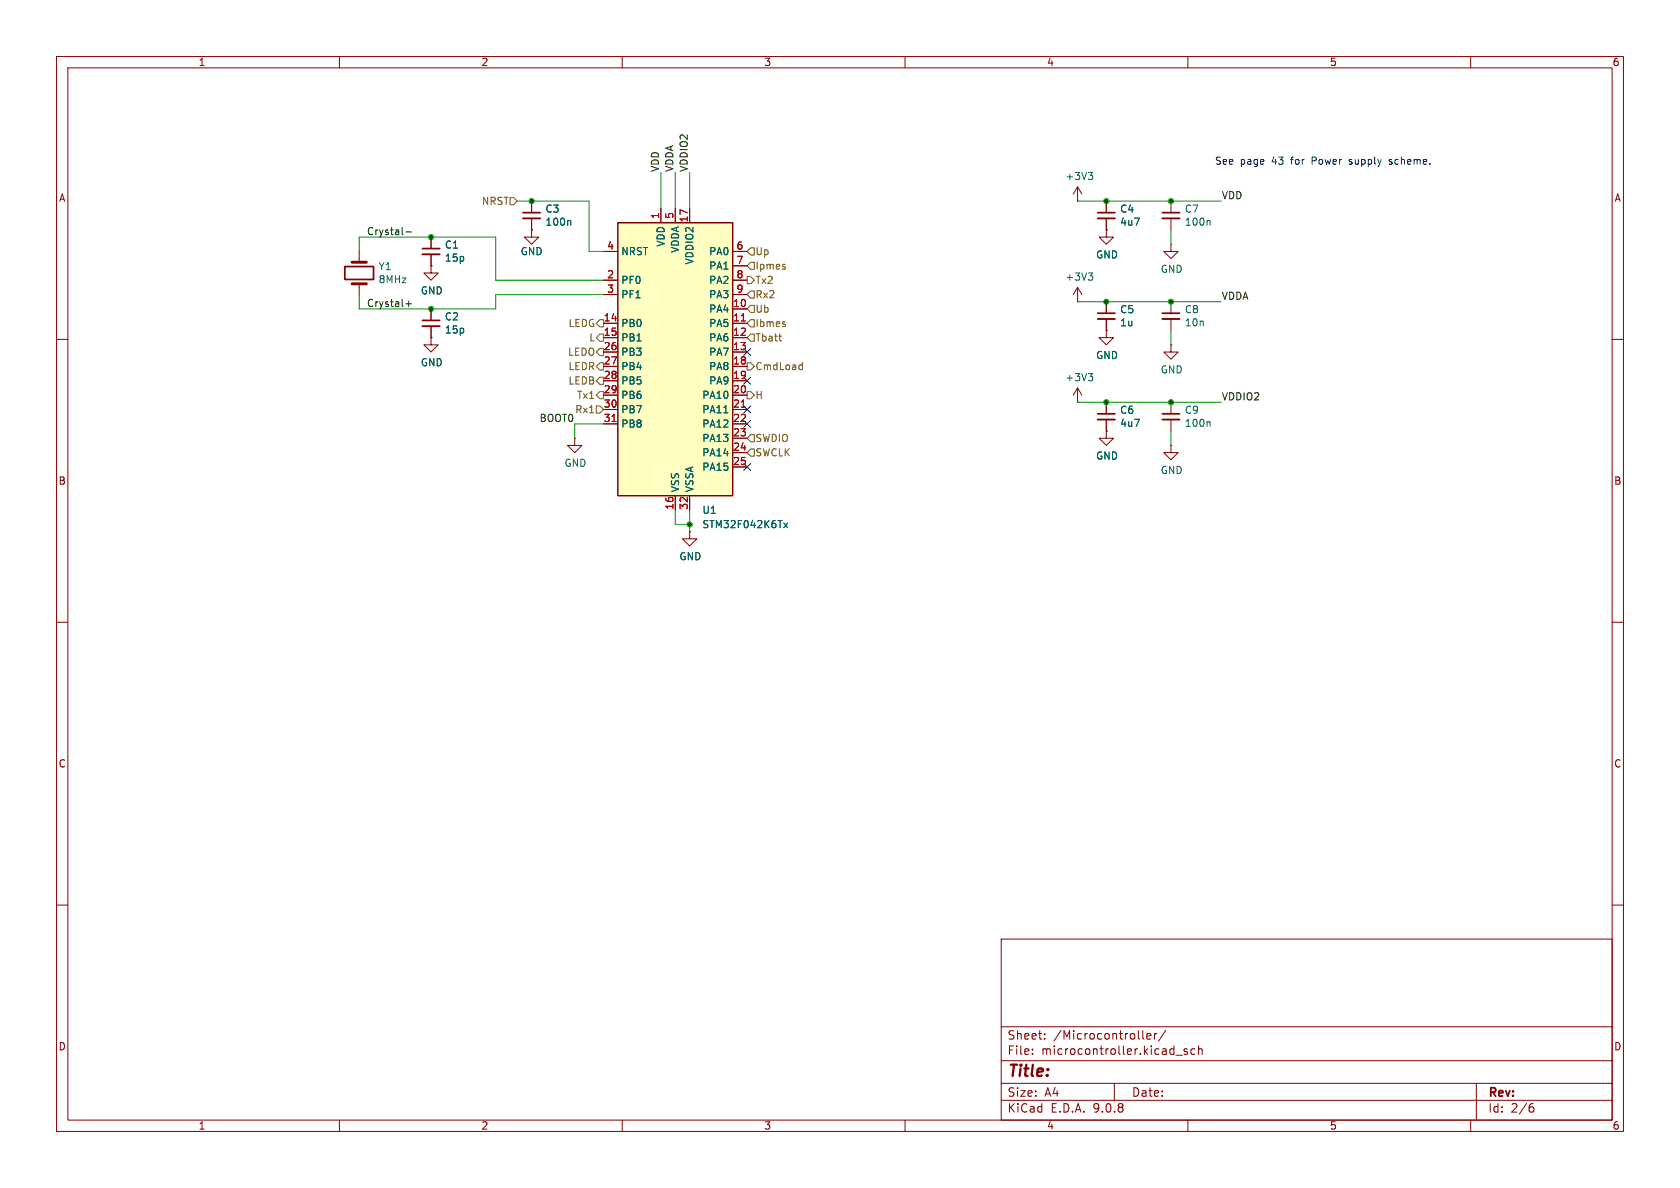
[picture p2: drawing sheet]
(kicad_sch
 (version 20250114)
 (generator "eeschema")
 (generator_version "9.0")
 (paper "A4")
 (lib_symbols
  (symbol "Device:C_Small"
   (pin_numbers (hide yes))
   (pin_names
    (offset 0.254) (hide yes)) (exclude_from_sim no) (in_bom yes) (on_board yes)
   (property "Reference" "C" (at 0.254 1.778 0) (effects (font (size 1.27 1.27)) (justify left)))
   (property "Value" "C_Small" (at 0.254 -2.032 0) (effects (font (size 1.27 1.27)) (justify left)))
   (property "Footprint" "" (at 0 0 0) (effects (font (size 1.27 1.27)) (hide yes)))
   (property "Datasheet" "~" (at 0 0 0) (effects (font (size 1.27 1.27)) (hide yes)))
   (property "Description" "Unpolarized capacitor, small symbol" (at 0 0 0) (effects (font (size 1.27 1.27)) (hide yes)))
   (symbol "C_Small_0_1"
    (polyline (pts (xy -1.524 0.508) (xy 1.524 0.508)) (stroke (width 0.3048) (type default)) (fill (type none)))
    (polyline (pts (xy -1.524 -0.508) (xy 1.524 -0.508)) (stroke (width 0.3302) (type default)) (fill (type none))))
   (symbol "C_Small_1_1"
    (pin passive line (at 0 2.54 270) (length 2.032) (name "~" (effects (font (size 1.27 1.27)))) (number "1" (effects (font (size 1.27 1.27)))))
    (pin passive line (at 0 -2.54 90) (length 2.032) (name "~" (effects (font (size 1.27 1.27)))) (number "2" (effects (font (size 1.27 1.27))))))
   (embedded_fonts no))
  (symbol "Device:Crystal"
   (pin_numbers (hide yes))
   (pin_names
    (offset 1.016) (hide yes)) (exclude_from_sim no) (in_bom yes) (on_board yes)
   (property "Reference" "Y" (at 0 3.81 0) (effects (font (size 1.27 1.27))))
   (property "Value" "Crystal" (at 0 -3.81 0) (effects (font (size 1.27 1.27))))
   (property "Footprint" "" (at 0 0 0) (effects (font (size 1.27 1.27)) (hide yes)))
   (property "Datasheet" "~" (at 0 0 0) (effects (font (size 1.27 1.27)) (hide yes)))
   (property "Description" "Two pin crystal" (at 0 0 0) (effects (font (size 1.27 1.27)) (hide yes)))
   (symbol "Crystal_0_1"
    (polyline (pts (xy -2.54 0) (xy -1.905 0)) (stroke (width 0) (type default)) (fill (type none)))
    (polyline (pts (xy -1.905 -1.27) (xy -1.905 1.27)) (stroke (width 0.508) (type default)) (fill (type none)))
    (rectangle (start -1.143 2.54) (end 1.143 -2.54) (stroke (width 0.3048) (type default)) (fill (type none)))
    (polyline (pts (xy 1.905 -1.27) (xy 1.905 1.27)) (stroke (width 0.508) (type default)) (fill (type none)))
    (polyline (pts (xy 2.54 0) (xy 1.905 0)) (stroke (width 0) (type default)) (fill (type none))))
   (symbol "Crystal_1_1"
    (pin passive line (at -3.81 0 0) (length 1.27) (name "1" (effects (font (size 1.27 1.27)))) (number "1" (effects (font (size 1.27 1.27)))))
    (pin passive line (at 3.81 0 180) (length 1.27) (name "2" (effects (font (size 1.27 1.27)))) (number "2" (effects (font (size 1.27 1.27))))))
   (embedded_fonts no))
  (symbol "MCU_ST_STM32F0:STM32F042K6Tx" (exclude_from_sim no) (in_bom yes) (on_board yes)
   (property "Reference" "U" (at -10.16 26.67 0) (effects (font (size 1.27 1.27)) (justify left)))
   (property "Value" "STM32F042K6Tx" (at 5.08 26.67 0) (effects (font (size 1.27 1.27)) (justify left)))
   (property "Footprint" "Package_QFP:LQFP-32_7x7mm_P0.8mm" (at -10.16 -22.86 0) (effects (font (size 1.27 1.27)) (justify right) (hide yes)))
   (property "Datasheet" "https://www.st.com/resource/en/datasheet/stm32f042k6.pdf" (at 0 0 0) (effects (font (size 1.27 1.27)) (hide yes)))
   (property "Description" "STMicroelectronics Arm Cortex-M0 MCU, 32KB flash, 6KB RAM, 48 MHz, 2.0-3.6V, 26 GPIO, LQFP32" (at 0 0 0) (effects (font (size 1.27 1.27)) (hide yes)))
   (symbol "STM32F042K6Tx_0_1"
    (rectangle (start -10.16 -22.86) (end 10.16 25.4) (stroke (width 0.254) (type default)) (fill (type background))))
   (symbol "STM32F042K6Tx_1_1"
    (pin input line (at -12.7 20.32 0) (length 2.54) (name "NRST" (effects (font (size 1.27 1.27)))) (number "4" (effects (font (size 1.27 1.27)))))
    (pin bidirectional line (at -12.7 15.24 0) (length 2.54) (name "PF0" (effects (font (size 1.27 1.27)))) (number "2" (effects (font (size 1.27 1.27))))
    (alternate "CRS_SYNC" bidirectional line)
    (alternate "I2C1_SDA" bidirectional line)
    (alternate "RCC_OSC_IN" bidirectional line))
    (pin bidirectional line (at -12.7 12.7 0) (length 2.54) (name "PF1" (effects (font (size 1.27 1.27)))) (number "3" (effects (font (size 1.27 1.27))))
    (alternate "I2C1_SCL" bidirectional line)
    (alternate "RCC_OSC_OUT" bidirectional line))
    (pin bidirectional line (at -12.7 7.62 0) (length 2.54) (name "PB0" (effects (font (size 1.27 1.27)))) (number "14" (effects (font (size 1.27 1.27))))
    (alternate "ADC_IN8" bidirectional line)
    (alternate "TIM1_CH2N" bidirectional line)
    (alternate "TIM3_CH3" bidirectional line)
    (alternate "TSC_G3_IO2" bidirectional line))
    (pin bidirectional line (at -12.7 5.08 0) (length 2.54) (name "PB1" (effects (font (size 1.27 1.27)))) (number "15" (effects (font (size 1.27 1.27))))
    (alternate "ADC_IN9" bidirectional line)
    (alternate "TIM14_CH1" bidirectional line)
    (alternate "TIM1_CH3N" bidirectional line)
    (alternate "TIM3_CH4" bidirectional line)
    (alternate "TSC_G3_IO3" bidirectional line))
    (pin bidirectional line (at -12.7 2.54 0) (length 2.54) (name "PB3" (effects (font (size 1.27 1.27)))) (number "26" (effects (font (size 1.27 1.27))))
    (alternate "I2S1_CK" bidirectional line)
    (alternate "SPI1_SCK" bidirectional line)
    (alternate "TIM2_CH2" bidirectional line)
    (alternate "TSC_G5_IO1" bidirectional line))
    (pin bidirectional line (at -12.7 0 0) (length 2.54) (name "PB4" (effects (font (size 1.27 1.27)))) (number "27" (effects (font (size 1.27 1.27))))
    (alternate "I2S1_MCK" bidirectional line)
    (alternate "SPI1_MISO" bidirectional line)
    (alternate "TIM17_BKIN" bidirectional line)
    (alternate "TIM3_CH1" bidirectional line)
    (alternate "TSC_G5_IO2" bidirectional line))
    (pin bidirectional line (at -12.7 -2.54 0) (length 2.54) (name "PB5" (effects (font (size 1.27 1.27)))) (number "28" (effects (font (size 1.27 1.27))))
    (alternate "I2C1_SMBA" bidirectional line)
    (alternate "I2S1_SD" bidirectional line)
    (alternate "SPI1_MOSI" bidirectional line)
    (alternate "SYS_WKUP6" bidirectional line)
    (alternate "TIM16_BKIN" bidirectional line)
    (alternate "TIM3_CH2" bidirectional line))
    (pin bidirectional line (at -12.7 -5.08 0) (length 2.54) (name "PB6" (effects (font (size 1.27 1.27)))) (number "29" (effects (font (size 1.27 1.27))))
    (alternate "I2C1_SCL" bidirectional line)
    (alternate "TIM16_CH1N" bidirectional line)
    (alternate "TSC_G5_IO3" bidirectional line)
    (alternate "USART1_TX" bidirectional line))
    (pin bidirectional line (at -12.7 -7.62 0) (length 2.54) (name "PB7" (effects (font (size 1.27 1.27)))) (number "30" (effects (font (size 1.27 1.27))))
    (alternate "I2C1_SDA" bidirectional line)
    (alternate "TIM17_CH1N" bidirectional line)
    (alternate "TSC_G5_IO4" bidirectional line)
    (alternate "USART1_RX" bidirectional line))
    (pin bidirectional line (at -12.7 -10.16 0) (length 2.54) (name "PB8" (effects (font (size 1.27 1.27)))) (number "31" (effects (font (size 1.27 1.27))))
    (alternate "CAN_RX" bidirectional line)
    (alternate "CEC" bidirectional line)
    (alternate "I2C1_SCL" bidirectional line)
    (alternate "TIM16_CH1" bidirectional line)
    (alternate "TSC_SYNC" bidirectional line))
    (pin power_in line (at -2.54 27.94 270) (length 2.54) (name "VDD" (effects (font (size 1.27 1.27)))) (number "1" (effects (font (size 1.27 1.27)))))
    (pin power_in line (at 0 27.94 270) (length 2.54) (name "VDDA" (effects (font (size 1.27 1.27)))) (number "5" (effects (font (size 1.27 1.27)))))
    (pin power_in line (at 0 -25.4 90) (length 2.54) (name "VSS" (effects (font (size 1.27 1.27)))) (number "16" (effects (font (size 1.27 1.27)))))
    (pin power_in line (at 2.54 27.94 270) (length 2.54) (name "VDDIO2" (effects (font (size 1.27 1.27)))) (number "17" (effects (font (size 1.27 1.27)))))
    (pin power_in line (at 2.54 -25.4 90) (length 2.54) (name "VSSA" (effects (font (size 1.27 1.27)))) (number "32" (effects (font (size 1.27 1.27)))))
    (pin bidirectional line (at 12.7 20.32 180) (length 2.54) (name "PA0" (effects (font (size 1.27 1.27)))) (number "6" (effects (font (size 1.27 1.27))))
    (alternate "ADC_IN0" bidirectional line)
    (alternate "RTC_TAMP2" bidirectional line)
    (alternate "SYS_WKUP1" bidirectional line)
    (alternate "TIM2_CH1" bidirectional line)
    (alternate "TIM2_ETR" bidirectional line)
    (alternate "TSC_G1_IO1" bidirectional line)
    (alternate "USART2_CTS" bidirectional line))
    (pin bidirectional line (at 12.7 17.78 180) (length 2.54) (name "PA1" (effects (font (size 1.27 1.27)))) (number "7" (effects (font (size 1.27 1.27))))
    (alternate "ADC_IN1" bidirectional line)
    (alternate "TIM2_CH2" bidirectional line)
    (alternate "TSC_G1_IO2" bidirectional line)
    (alternate "USART2_DE" bidirectional line)
    (alternate "USART2_RTS" bidirectional line))
    (pin bidirectional line (at 12.7 15.24 180) (length 2.54) (name "PA2" (effects (font (size 1.27 1.27)))) (number "8" (effects (font (size 1.27 1.27))))
    (alternate "ADC_IN2" bidirectional line)
    (alternate "SYS_WKUP4" bidirectional line)
    (alternate "TIM2_CH3" bidirectional line)
    (alternate "TSC_G1_IO3" bidirectional line)
    (alternate "USART2_TX" bidirectional line))
    (pin bidirectional line (at 12.7 12.7 180) (length 2.54) (name "PA3" (effects (font (size 1.27 1.27)))) (number "9" (effects (font (size 1.27 1.27))))
    (alternate "ADC_IN3" bidirectional line)
    (alternate "TIM2_CH4" bidirectional line)
    (alternate "TSC_G1_IO4" bidirectional line)
    (alternate "USART2_RX" bidirectional line))
    (pin bidirectional line (at 12.7 10.16 180) (length 2.54) (name "PA4" (effects (font (size 1.27 1.27)))) (number "10" (effects (font (size 1.27 1.27))))
    (alternate "ADC_IN4" bidirectional line)
    (alternate "I2S1_WS" bidirectional line)
    (alternate "SPI1_NSS" bidirectional line)
    (alternate "TIM14_CH1" bidirectional line)
    (alternate "TSC_G2_IO1" bidirectional line)
    (alternate "USART2_CK" bidirectional line)
    (alternate "USB_NOE" bidirectional line))
    (pin bidirectional line (at 12.7 7.62 180) (length 2.54) (name "PA5" (effects (font (size 1.27 1.27)))) (number "11" (effects (font (size 1.27 1.27))))
    (alternate "ADC_IN5" bidirectional line)
    (alternate "CEC" bidirectional line)
    (alternate "I2S1_CK" bidirectional line)
    (alternate "SPI1_SCK" bidirectional line)
    (alternate "TIM2_CH1" bidirectional line)
    (alternate "TIM2_ETR" bidirectional line)
    (alternate "TSC_G2_IO2" bidirectional line))
    (pin bidirectional line (at 12.7 5.08 180) (length 2.54) (name "PA6" (effects (font (size 1.27 1.27)))) (number "12" (effects (font (size 1.27 1.27))))
    (alternate "ADC_IN6" bidirectional line)
    (alternate "I2S1_MCK" bidirectional line)
    (alternate "SPI1_MISO" bidirectional line)
    (alternate "TIM16_CH1" bidirectional line)
    (alternate "TIM1_BKIN" bidirectional line)
    (alternate "TIM3_CH1" bidirectional line)
    (alternate "TSC_G2_IO3" bidirectional line))
    (pin bidirectional line (at 12.7 2.54 180) (length 2.54) (name "PA7" (effects (font (size 1.27 1.27)))) (number "13" (effects (font (size 1.27 1.27))))
    (alternate "ADC_IN7" bidirectional line)
    (alternate "I2S1_SD" bidirectional line)
    (alternate "SPI1_MOSI" bidirectional line)
    (alternate "TIM14_CH1" bidirectional line)
    (alternate "TIM17_CH1" bidirectional line)
    (alternate "TIM1_CH1N" bidirectional line)
    (alternate "TIM3_CH2" bidirectional line)
    (alternate "TSC_G2_IO4" bidirectional line))
    (pin bidirectional line (at 12.7 0 180) (length 2.54) (name "PA8" (effects (font (size 1.27 1.27)))) (number "18" (effects (font (size 1.27 1.27))))
    (alternate "CRS_SYNC" bidirectional line)
    (alternate "RCC_MCO" bidirectional line)
    (alternate "TIM1_CH1" bidirectional line)
    (alternate "USART1_CK" bidirectional line))
    (pin bidirectional line (at 12.7 -2.54 180) (length 2.54) (name "PA9" (effects (font (size 1.27 1.27)))) (number "19" (effects (font (size 1.27 1.27))))
    (alternate "I2C1_SCL" bidirectional line)
    (alternate "TIM1_CH2" bidirectional line)
    (alternate "TSC_G4_IO1" bidirectional line)
    (alternate "USART1_TX" bidirectional line))
    (pin bidirectional line (at 12.7 -5.08 180) (length 2.54) (name "PA10" (effects (font (size 1.27 1.27)))) (number "20" (effects (font (size 1.27 1.27))))
    (alternate "I2C1_SDA" bidirectional line)
    (alternate "TIM17_BKIN" bidirectional line)
    (alternate "TIM1_CH3" bidirectional line)
    (alternate "TSC_G4_IO2" bidirectional line)
    (alternate "USART1_RX" bidirectional line))
    (pin bidirectional line (at 12.7 -7.62 180) (length 2.54) (name "PA11" (effects (font (size 1.27 1.27)))) (number "21" (effects (font (size 1.27 1.27))))
    (alternate "CAN_RX" bidirectional line)
    (alternate "I2C1_SCL" bidirectional line)
    (alternate "TIM1_CH4" bidirectional line)
    (alternate "TSC_G4_IO3" bidirectional line)
    (alternate "USART1_CTS" bidirectional line)
    (alternate "USB_DM" bidirectional line))
    (pin bidirectional line (at 12.7 -10.16 180) (length 2.54) (name "PA12" (effects (font (size 1.27 1.27)))) (number "22" (effects (font (size 1.27 1.27))))
    (alternate "CAN_TX" bidirectional line)
    (alternate "I2C1_SDA" bidirectional line)
    (alternate "TIM1_ETR" bidirectional line)
    (alternate "TSC_G4_IO4" bidirectional line)
    (alternate "USART1_DE" bidirectional line)
    (alternate "USART1_RTS" bidirectional line)
    (alternate "USB_DP" bidirectional line))
    (pin bidirectional line (at 12.7 -12.7 180) (length 2.54) (name "PA13" (effects (font (size 1.27 1.27)))) (number "23" (effects (font (size 1.27 1.27))))
    (alternate "IR_OUT" bidirectional line)
    (alternate "SYS_SWDIO" bidirectional line)
    (alternate "USB_NOE" bidirectional line))
    (pin bidirectional line (at 12.7 -15.24 180) (length 2.54) (name "PA14" (effects (font (size 1.27 1.27)))) (number "24" (effects (font (size 1.27 1.27))))
    (alternate "SYS_SWCLK" bidirectional line)
    (alternate "USART2_TX" bidirectional line))
    (pin bidirectional line (at 12.7 -17.78 180) (length 2.54) (name "PA15" (effects (font (size 1.27 1.27)))) (number "25" (effects (font (size 1.27 1.27))))
    (alternate "I2S1_WS" bidirectional line)
    (alternate "SPI1_NSS" bidirectional line)
    (alternate "TIM2_CH1" bidirectional line)
    (alternate "TIM2_ETR" bidirectional line)
    (alternate "USART2_RX" bidirectional line)
    (alternate "USB_NOE" bidirectional line)))
   (embedded_fonts no))
  (symbol "power:+3V3"
   (power)
   (pin_numbers (hide yes))
   (pin_names
    (offset 0) (hide yes)) (exclude_from_sim no) (in_bom yes) (on_board yes)
   (property "Reference" "#PWR" (at 0 -3.81 0) (effects (font (size 1.27 1.27)) (hide yes)))
   (property "Value" "+3V3" (at 0 3.556 0) (effects (font (size 1.27 1.27))))
   (property "Footprint" "" (at 0 0 0) (effects (font (size 1.27 1.27)) (hide yes)))
   (property "Datasheet" "" (at 0 0 0) (effects (font (size 1.27 1.27)) (hide yes)))
   (property "Description" "Power symbol creates a global label with name \"+3V3\"" (at 0 0 0) (effects (font (size 1.27 1.27)) (hide yes)))
   (symbol "+3V3_0_1"
    (polyline (pts (xy -0.762 1.27) (xy 0 2.54)) (stroke (width 0) (type default)) (fill (type none)))
    (polyline (pts (xy 0 2.54) (xy 0.762 1.27)) (stroke (width 0) (type default)) (fill (type none)))
    (polyline (pts (xy 0 0) (xy 0 2.54)) (stroke (width 0) (type default)) (fill (type none))))
   (symbol "+3V3_1_1"
    (pin power_in line (at 0 0 90) (length 0) (name "~" (effects (font (size 1.27 1.27)))) (number "1" (effects (font (size 1.27 1.27))))))
   (embedded_fonts no))
  (symbol "power:GND"
   (power)
   (pin_numbers (hide yes))
   (pin_names
    (offset 0) (hide yes)) (exclude_from_sim no) (in_bom yes) (on_board yes)
   (property "Reference" "#PWR" (at 0 -6.35 0) (effects (font (size 1.27 1.27)) (hide yes)))
   (property "Value" "GND" (at 0 -3.81 0) (effects (font (size 1.27 1.27))))
   (property "Footprint" "" (at 0 0 0) (effects (font (size 1.27 1.27)) (hide yes)))
   (property "Datasheet" "" (at 0 0 0) (effects (font (size 1.27 1.27)) (hide yes)))
   (property "Description" "Power symbol creates a global label with name \"GND\" , ground" (at 0 0 0) (effects (font (size 1.27 1.27)) (hide yes)))
   (symbol "GND_0_1"
    (polyline (pts (xy 0 0) (xy 0 -1.27) (xy 1.27 -1.27) (xy 0 -2.54) (xy -1.27 -1.27) (xy 0 -1.27)) (stroke (width 0) (type default)) (fill (type none))))
   (symbol "GND_1_1"
    (pin power_in line (at 0 0 270) (length 0) (name "~" (effects (font (size 1.27 1.27)))) (number "1" (effects (font (size 1.27 1.27))))))
   (embedded_fonts no)))
 (text "See page 43 for Power supply scheme."
  (exclude_from_sim no)
  (at 233.934 28.702 0)
  (effects (font (size 1.27 1.27))))
 (junction
  (at 207.01 53.34)
  (diameter 0)
  (color 0 0 0 0))
 (junction
  (at 76.2 41.91)
  (diameter 0)
  (color 0 0 0 0))
 (junction
  (at 195.58 53.34)
  (diameter 0)
  (color 0 0 0 0))
 (junction
  (at 121.92 92.71)
  (diameter 0)
  (color 0 0 0 0))
 (junction
  (at 195.58 35.56)
  (diameter 0)
  (color 0 0 0 0))
 (junction
  (at 207.01 71.12)
  (diameter 0)
  (color 0 0 0 0))
 (junction
  (at 76.2 54.61)
  (diameter 0)
  (color 0 0 0 0))
 (junction
  (at 93.98 35.56)
  (diameter 0)
  (color 0 0 0 0))
 (junction
  (at 207.01 35.56)
  (diameter 0)
  (color 0 0 0 0))
 (junction
  (at 195.58 71.12)
  (diameter 0)
  (color 0 0 0 0))
 (no_connect
  (at 132.08 67.31))
 (no_connect
  (at 132.08 82.55))
 (no_connect
  (at 132.08 72.39))
 (no_connect
  (at 132.08 62.23))
 (no_connect
  (at 132.08 74.93))
 (wire
  (pts (xy 63.5 54.61) (xy 76.2 54.61))
  (stroke (width 0) (type default)))
 (wire
  (pts (xy 76.2 41.91) (xy 63.5 41.91))
  (stroke (width 0) (type default)))
 (wire
  (pts (xy 104.14 44.45) (xy 106.68 44.45))
  (stroke (width 0) (type default)))
 (wire
  (pts (xy 121.92 90.17) (xy 121.92 92.71))
  (stroke (width 0) (type default)))
 (wire
  (pts (xy 119.38 92.71) (xy 121.92 92.71))
  (stroke (width 0) (type default)))
 (wire
  (pts (xy 207.01 78.74) (xy 207.01 76.2))
  (stroke (width 0) (type default)))
 (wire
  (pts (xy 87.63 54.61) (xy 87.63 52.07))
  (stroke (width 0) (type default)))
 (wire
  (pts (xy 87.63 49.53) (xy 87.63 41.91))
  (stroke (width 0) (type default)))
 (wire
  (pts (xy 87.63 49.53) (xy 106.68 49.53))
  (stroke (width 0) (type default)))
 (wire
  (pts (xy 195.58 35.56) (xy 207.01 35.56))
  (stroke (width 0) (type default)))
 (wire
  (pts (xy 104.14 35.56) (xy 104.14 44.45))
  (stroke (width 0) (type default)))
 (wire
  (pts (xy 76.2 54.61) (xy 87.63 54.61))
  (stroke (width 0) (type default)))
 (wire
  (pts (xy 121.92 92.71) (xy 121.92 93.98))
  (stroke (width 0) (type default)))
 (wire
  (pts (xy 190.5 71.12) (xy 195.58 71.12))
  (stroke (width 0) (type default)))
 (wire
  (pts (xy 207.01 43.18) (xy 207.01 40.64))
  (stroke (width 0) (type default)))
 (wire
  (pts (xy 119.38 90.17) (xy 119.38 92.71))
  (stroke (width 0) (type default)))
 (wire
  (pts (xy 195.58 71.12) (xy 207.01 71.12))
  (stroke (width 0) (type default)))
 (wire
  (pts (xy 121.92 30.48) (xy 121.92 36.83))
  (stroke (width 0) (type default)))
 (wire
  (pts (xy 190.5 53.34) (xy 195.58 53.34))
  (stroke (width 0) (type default)))
 (wire
  (pts (xy 195.58 53.34) (xy 207.01 53.34))
  (stroke (width 0) (type default)))
 (wire
  (pts (xy 119.38 30.48) (xy 119.38 36.83))
  (stroke (width 0) (type default)))
 (wire
  (pts (xy 207.01 53.34) (xy 215.9 53.34))
  (stroke (width 0) (type default)))
 (wire
  (pts (xy 93.98 35.56) (xy 104.14 35.56))
  (stroke (width 0) (type default)))
 (wire
  (pts (xy 87.63 52.07) (xy 106.68 52.07))
  (stroke (width 0) (type default)))
 (wire
  (pts (xy 207.01 71.12) (xy 215.9 71.12))
  (stroke (width 0) (type default)))
 (wire
  (pts (xy 63.5 41.91) (xy 63.5 44.45))
  (stroke (width 0) (type default)))
 (wire
  (pts (xy 190.5 35.56) (xy 195.58 35.56))
  (stroke (width 0) (type default)))
 (wire
  (pts (xy 63.5 52.07) (xy 63.5 54.61))
  (stroke (width 0) (type default)))
 (wire
  (pts (xy 207.01 60.96) (xy 207.01 58.42))
  (stroke (width 0) (type default)))
 (wire
  (pts (xy 116.84 30.48) (xy 116.84 36.83))
  (stroke (width 0) (type default)))
 (wire
  (pts (xy 101.6 74.93) (xy 106.68 74.93))
  (stroke (width 0) (type default)))
 (wire
  (pts (xy 207.01 35.56) (xy 215.9 35.56))
  (stroke (width 0) (type default)))
 (wire
  (pts (xy 91.44 35.56) (xy 93.98 35.56))
  (stroke (width 0) (type default)))
 (wire
  (pts (xy 87.63 41.91) (xy 76.2 41.91))
  (stroke (width 0) (type default)))
 (wire
  (pts (xy 101.6 74.93) (xy 101.6 77.47))
  (stroke (width 0) (type default)))
 (label "VDD"
  (at 116.84 30.48 90)
  (effects (font (size 1.27 1.27)) (justify left bottom)))
 (label "Crystal+"
  (at 64.77 54.61 0)
  (effects (font (size 1.27 1.27)) (justify left bottom)))
 (label "VDDIO2"
  (at 215.9 71.12 0)
  (effects (font (size 1.27 1.27)) (justify left bottom)))
 (label "BOOT0"
  (at 101.6 74.93 180)
  (effects (font (size 1.27 1.27)) (justify right bottom)))
 (label "VDDA"
  (at 215.9 53.34 0)
  (effects (font (size 1.27 1.27)) (justify left bottom)))
 (label "VDDA"
  (at 119.38 30.48 90)
  (effects (font (size 1.27 1.27)) (justify left bottom)))
 (label "VDD"
  (at 215.9 35.56 0)
  (effects (font (size 1.27 1.27)) (justify left bottom)))
 (label "VDDIO2"
  (at 121.92 30.48 90)
  (effects (font (size 1.27 1.27)) (justify left bottom)))
 (label "Crystal-"
  (at 64.77 41.91 0)
  (effects (font (size 1.27 1.27)) (justify left bottom)))
 (hierarchical_label "NRST"
  (shape input)
  (at 91.44 35.56 180)
  (effects (font (size 1.27 1.27)) (justify right)))
 (hierarchical_label "LEDR"
  (shape output)
  (at 106.68 64.77 180)
  (effects (font (size 1.27 1.27)) (justify right)))
 (hierarchical_label "Tx1"
  (shape output)
  (at 106.68 69.85 180)
  (effects (font (size 1.27 1.27)) (justify right)))
 (hierarchical_label "LEDB"
  (shape output)
  (at 106.68 67.31 180)
  (effects (font (size 1.27 1.27)) (justify right)))
 (hierarchical_label "Ibmes"
  (shape input)
  (at 132.08 57.15 0)
  (effects (font (size 1.27 1.27)) (justify left)))
 (hierarchical_label "SWDIO"
  (shape input)
  (at 132.08 77.47 0)
  (effects (font (size 1.27 1.27)) (justify left)))
 (hierarchical_label "L"
  (shape output)
  (at 106.68 59.69 180)
  (effects (font (size 1.27 1.27)) (justify right)))
 (hierarchical_label "SWCLK"
  (shape input)
  (at 132.08 80.01 0)
  (effects (font (size 1.27 1.27)) (justify left)))
 (hierarchical_label "Rx1"
  (shape input)
  (at 106.68 72.39 180)
  (effects (font (size 1.27 1.27)) (justify right)))
 (hierarchical_label "LEDO"
  (shape output)
  (at 106.68 62.23 180)
  (effects (font (size 1.27 1.27)) (justify right)))
 (hierarchical_label "CmdLoad"
  (shape output)
  (at 132.08 64.77 0)
  (effects (font (size 1.27 1.27)) (justify left)))
 (hierarchical_label "Rx2"
  (shape input)
  (at 132.08 52.07 0)
  (effects (font (size 1.27 1.27)) (justify left)))
 (hierarchical_label "Tx2"
  (shape output)
  (at 132.08 49.53 0)
  (effects (font (size 1.27 1.27)) (justify left)))
 (hierarchical_label "Tbatt"
  (shape input)
  (at 132.08 59.69 0)
  (effects (font (size 1.27 1.27)) (justify left)))
 (hierarchical_label "LEDG"
  (shape output)
  (at 106.68 57.15 180)
  (effects (font (size 1.27 1.27)) (justify right)))
 (hierarchical_label "Ipmes"
  (shape input)
  (at 132.08 46.99 0)
  (effects (font (size 1.27 1.27)) (justify left)))
 (hierarchical_label "H"
  (shape output)
  (at 132.08 69.85 0)
  (effects (font (size 1.27 1.27)) (justify left)))
 (hierarchical_label "Ub"
  (shape input)
  (at 132.08 54.61 0)
  (effects (font (size 1.27 1.27)) (justify left)))
 (hierarchical_label "Up"
  (shape input)
  (at 132.08 44.45 0)
  (effects (font (size 1.27 1.27)) (justify left)))
 (symbol
  (lib_id "Device:Crystal")
  (at 63.5 48.26 270)
  (unit 1)
  (exclude_from_sim no)
  (in_bom yes)
  (on_board yes)
  (dnp no)
  (property "Reference" "Y1" (at 66.8274 47.0916 90) (effects (font (size 1.27 1.27)) (justify left)))
  (property "Value" "8MHz" (at 66.8274 49.403 90) (effects (font (size 1.27 1.27)) (justify left)))
  (property "Footprint" "customFootprints:Crystal_SMD_ABLS2" (at 63.5 48.26 0) (effects (font (size 1.27 1.27)) (hide yes)))
  (property "Datasheet" "~" (at 63.5 48.26 0) (effects (font (size 1.27 1.27)) (hide yes)))
  (property "Description" "" (at 63.5 48.26 0) (effects (font (size 1.27 1.27))))
  (pin "1")
  (pin "2"))
 (symbol
  (lib_id "Device:C_Small")
  (at 76.2 44.45 0)
  (unit 1)
  (exclude_from_sim no)
  (in_bom yes)
  (on_board yes)
  (dnp no)
  (property "Reference" "C1" (at 78.5368 43.2816 0) (effects (font (size 1.27 1.27)) (justify left)))
  (property "Value" "15p" (at 78.5368 45.593 0) (effects (font (size 1.27 1.27)) (justify left)))
  (property "Footprint" "Capacitor_SMD:C_0805_2012Metric_Pad1.18x1.45mm_HandSolder" (at 76.2 44.45 0) (effects (font (size 1.27 1.27)) (hide yes)))
  (property "Datasheet" "~" (at 76.2 44.45 0) (effects (font (size 1.27 1.27)) (hide yes)))
  (property "Description" "" (at 76.2 44.45 0) (effects (font (size 1.27 1.27))))
  (pin "1")
  (pin "2"))
 (symbol
  (lib_id "Device:C_Small")
  (at 76.2 57.15 0)
  (unit 1)
  (exclude_from_sim no)
  (in_bom yes)
  (on_board yes)
  (dnp no)
  (property "Reference" "C2" (at 78.5368 55.9816 0) (effects (font (size 1.27 1.27)) (justify left)))
  (property "Value" "15p" (at 78.5368 58.293 0) (effects (font (size 1.27 1.27)) (justify left)))
  (property "Footprint" "Capacitor_SMD:C_0805_2012Metric_Pad1.18x1.45mm_HandSolder" (at 76.2 57.15 0) (effects (font (size 1.27 1.27)) (hide yes)))
  (property "Datasheet" "~" (at 76.2 57.15 0) (effects (font (size 1.27 1.27)) (hide yes)))
  (property "Description" "" (at 76.2 57.15 0) (effects (font (size 1.27 1.27))))
  (pin "1")
  (pin "2"))
 (symbol
  (lib_id "power:GND")
  (at 76.2 46.99 0)
  (unit 1)
  (exclude_from_sim no)
  (in_bom yes)
  (on_board yes)
  (dnp no)
  (property "Reference" "#PWR016" (at 76.2 53.34 0) (effects (font (size 1.27 1.27)) (hide yes)))
  (property "Value" "GND" (at 76.327 51.3842 0) (effects (font (size 1.27 1.27))))
  (property "Footprint" "" (at 76.2 46.99 0) (effects (font (size 1.27 1.27)) (hide yes)))
  (property "Datasheet" "" (at 76.2 46.99 0) (effects (font (size 1.27 1.27)) (hide yes)))
  (property "Description" "" (at 76.2 46.99 0) (effects (font (size 1.27 1.27))))
  (pin "1"))
 (symbol
  (lib_id "power:GND")
  (at 76.2 59.69 0)
  (unit 1)
  (exclude_from_sim no)
  (in_bom yes)
  (on_board yes)
  (dnp no)
  (property "Reference" "#PWR017" (at 76.2 66.04 0) (effects (font (size 1.27 1.27)) (hide yes)))
  (property "Value" "GND" (at 76.327 64.0842 0) (effects (font (size 1.27 1.27))))
  (property "Footprint" "" (at 76.2 59.69 0) (effects (font (size 1.27 1.27)) (hide yes)))
  (property "Datasheet" "" (at 76.2 59.69 0) (effects (font (size 1.27 1.27)) (hide yes)))
  (property "Description" "" (at 76.2 59.69 0) (effects (font (size 1.27 1.27))))
  (pin "1"))
 (symbol
  (lib_id "Device:C_Small")
  (at 93.98 38.1 0)
  (unit 1)
  (exclude_from_sim no)
  (in_bom yes)
  (on_board yes)
  (dnp no)
  (property "Reference" "C3" (at 96.3168 36.9316 0) (effects (font (size 1.27 1.27)) (justify left)))
  (property "Value" "100n" (at 96.3168 39.243 0) (effects (font (size 1.27 1.27)) (justify left)))
  (property "Footprint" "Capacitor_SMD:C_0805_2012Metric_Pad1.18x1.45mm_HandSolder" (at 93.98 38.1 0) (effects (font (size 1.27 1.27)) (hide yes)))
  (property "Datasheet" "~" (at 93.98 38.1 0) (effects (font (size 1.27 1.27)) (hide yes)))
  (property "Description" "" (at 93.98 38.1 0) (effects (font (size 1.27 1.27))))
  (pin "1")
  (pin "2"))
 (symbol
  (lib_id "power:GND")
  (at 93.98 40.64 0)
  (unit 1)
  (exclude_from_sim no)
  (in_bom yes)
  (on_board yes)
  (dnp no)
  (property "Reference" "#PWR018" (at 93.98 46.99 0) (effects (font (size 1.27 1.27)) (hide yes)))
  (property "Value" "GND" (at 93.98 44.45 0) (effects (font (size 1.27 1.27))))
  (property "Footprint" "" (at 93.98 40.64 0) (effects (font (size 1.27 1.27)) (hide yes)))
  (property "Datasheet" "" (at 93.98 40.64 0) (effects (font (size 1.27 1.27)) (hide yes)))
  (property "Description" "" (at 93.98 40.64 0) (effects (font (size 1.27 1.27))))
  (pin "1"))
 (symbol
  (lib_id "Device:C_Small")
  (at 207.01 38.1 0)
  (unit 1)
  (exclude_from_sim no)
  (in_bom yes)
  (on_board yes)
  (dnp no)
  (property "Reference" "C7" (at 209.3468 36.9316 0) (effects (font (size 1.27 1.27)) (justify left)))
  (property "Value" "100n" (at 209.3468 39.243 0) (effects (font (size 1.27 1.27)) (justify left)))
  (property "Footprint" "Capacitor_SMD:C_0805_2012Metric_Pad1.18x1.45mm_HandSolder" (at 207.01 38.1 0) (effects (font (size 1.27 1.27)) (hide yes)))
  (property "Datasheet" "~" (at 207.01 38.1 0) (effects (font (size 1.27 1.27)) (hide yes)))
  (property "Description" "" (at 207.01 38.1 0) (effects (font (size 1.27 1.27))))
  (pin "1")
  (pin "2"))
 (symbol
  (lib_id "power:GND")
  (at 207.01 43.18 0)
  (unit 1)
  (exclude_from_sim no)
  (in_bom yes)
  (on_board yes)
  (dnp no)
  (property "Reference" "#PWR027" (at 207.01 49.53 0) (effects (font (size 1.27 1.27)) (hide yes)))
  (property "Value" "GND" (at 207.137 47.5742 0) (effects (font (size 1.27 1.27))))
  (property "Footprint" "" (at 207.01 43.18 0) (effects (font (size 1.27 1.27)) (hide yes)))
  (property "Datasheet" "" (at 207.01 43.18 0) (effects (font (size 1.27 1.27)) (hide yes)))
  (property "Description" "" (at 207.01 43.18 0) (effects (font (size 1.27 1.27))))
  (pin "1"))
 (symbol
  (lib_id "Device:C_Small")
  (at 195.58 38.1 0)
  (unit 1)
  (exclude_from_sim no)
  (in_bom yes)
  (on_board yes)
  (dnp no)
  (property "Reference" "C4" (at 197.9168 36.9316 0) (effects (font (size 1.27 1.27)) (justify left)))
  (property "Value" "4u7" (at 197.9168 39.243 0) (effects (font (size 1.27 1.27)) (justify left)))
  (property "Footprint" "Capacitor_SMD:C_0805_2012Metric_Pad1.18x1.45mm_HandSolder" (at 195.58 38.1 0) (effects (font (size 1.27 1.27)) (hide yes)))
  (property "Datasheet" "~" (at 195.58 38.1 0) (effects (font (size 1.27 1.27)) (hide yes)))
  (property "Description" "" (at 195.58 38.1 0) (effects (font (size 1.27 1.27))))
  (pin "1")
  (pin "2"))
 (symbol
  (lib_id "power:+3V3")
  (at 190.5 35.56 0)
  (unit 1)
  (exclude_from_sim no)
  (in_bom yes)
  (on_board yes)
  (dnp no)
  (property "Reference" "#PWR021" (at 190.5 39.37 0) (effects (font (size 1.27 1.27)) (hide yes)))
  (property "Value" "+3V3" (at 190.881 31.1658 0) (effects (font (size 1.27 1.27))))
  (property "Footprint" "" (at 190.5 35.56 0) (effects (font (size 1.27 1.27)) (hide yes)))
  (property "Datasheet" "" (at 190.5 35.56 0) (effects (font (size 1.27 1.27)) (hide yes)))
  (property "Description" "" (at 190.5 35.56 0) (effects (font (size 1.27 1.27))))
  (pin "1"))
 (symbol
  (lib_id "power:GND")
  (at 121.92 93.98 0)
  (unit 1)
  (exclude_from_sim no)
  (in_bom yes)
  (on_board yes)
  (dnp no)
  (property "Reference" "#PWR020" (at 121.92 100.33 0) (effects (font (size 1.27 1.27)) (hide yes)))
  (property "Value" "GND" (at 122.047 98.3742 0) (effects (font (size 1.27 1.27))))
  (property "Footprint" "" (at 121.92 93.98 0) (effects (font (size 1.27 1.27)) (hide yes)))
  (property "Datasheet" "" (at 121.92 93.98 0) (effects (font (size 1.27 1.27)) (hide yes)))
  (property "Description" "" (at 121.92 93.98 0) (effects (font (size 1.27 1.27))))
  (pin "1"))
 (symbol
  (lib_id "Device:C_Small")
  (at 207.01 55.88 0)
  (unit 1)
  (exclude_from_sim no)
  (in_bom yes)
  (on_board yes)
  (dnp no)
  (property "Reference" "C8" (at 209.3468 54.7116 0) (effects (font (size 1.27 1.27)) (justify left)))
  (property "Value" "10n" (at 209.3468 57.023 0) (effects (font (size 1.27 1.27)) (justify left)))
  (property "Footprint" "Capacitor_SMD:C_0805_2012Metric_Pad1.18x1.45mm_HandSolder" (at 207.01 55.88 0) (effects (font (size 1.27 1.27)) (hide yes)))
  (property "Datasheet" "~" (at 207.01 55.88 0) (effects (font (size 1.27 1.27)) (hide yes)))
  (property "Description" "" (at 207.01 55.88 0) (effects (font (size 1.27 1.27))))
  (pin "1")
  (pin "2"))
 (symbol
  (lib_id "power:GND")
  (at 207.01 78.74 0)
  (unit 1)
  (exclude_from_sim no)
  (in_bom yes)
  (on_board yes)
  (dnp no)
  (property "Reference" "#PWR029" (at 207.01 85.09 0) (effects (font (size 1.27 1.27)) (hide yes)))
  (property "Value" "GND" (at 207.137 83.1342 0) (effects (font (size 1.27 1.27))))
  (property "Footprint" "" (at 207.01 78.74 0) (effects (font (size 1.27 1.27)) (hide yes)))
  (property "Datasheet" "" (at 207.01 78.74 0) (effects (font (size 1.27 1.27)) (hide yes)))
  (property "Description" "" (at 207.01 78.74 0) (effects (font (size 1.27 1.27))))
  (pin "1"))
 (symbol
  (lib_id "power:GND")
  (at 195.58 76.2 0)
  (unit 1)
  (exclude_from_sim no)
  (in_bom yes)
  (on_board yes)
  (dnp no)
  (property "Reference" "#PWR026" (at 195.58 82.55 0) (effects (font (size 1.27 1.27)) (hide yes)))
  (property "Value" "GND" (at 195.707 80.5942 0) (effects (font (size 1.27 1.27))))
  (property "Footprint" "" (at 195.58 76.2 0) (effects (font (size 1.27 1.27)) (hide yes)))
  (property "Datasheet" "" (at 195.58 76.2 0) (effects (font (size 1.27 1.27)) (hide yes)))
  (property "Description" "" (at 195.58 76.2 0) (effects (font (size 1.27 1.27))))
  (pin "1"))
 (symbol
  (lib_id "MCU_ST_STM32F0:STM32F042K6Tx")
  (at 119.38 64.77 0)
  (unit 1)
  (exclude_from_sim no)
  (in_bom yes)
  (on_board yes)
  (dnp no)
  (fields_autoplaced yes)
  (property "Reference" "U1" (at 124.0633 90.17 0) (effects (font (size 1.27 1.27)) (justify left)))
  (property "Value" "STM32F042K6Tx" (at 124.0633 92.71 0) (effects (font (size 1.27 1.27)) (justify left)))
  (property "Footprint" "customFootprints:LQFP-32_7x7mm_P0.8mm_HandSolder" (at 109.22 87.63 0) (effects (font (size 1.27 1.27)) (justify right) (hide yes)))
  (property "Datasheet" "https://www.st.com/resource/en/datasheet/stm32f042k6.pdf" (at 119.38 64.77 0) (effects (font (size 1.27 1.27)) (hide yes)))
  (property "Description" "STMicroelectronics Arm Cortex-M0 MCU, 32KB flash, 6KB RAM, 48 MHz, 2.0-3.6V, 26 GPIO, LQFP32" (at 119.38 64.77 0) (effects (font (size 1.27 1.27)) (hide yes)))
  (pin "22")
  (pin "7")
  (pin "6")
  (pin "9")
  (pin "20")
  (pin "10")
  (pin "24")
  (pin "19")
  (pin "11")
  (pin "1")
  (pin "8")
  (pin "5")
  (pin "23")
  (pin "12")
  (pin "21")
  (pin "25")
  (pin "31")
  (pin "30")
  (pin "18")
  (pin "28")
  (pin "13")
  (pin "17")
  (pin "32")
  (pin "16")
  (pin "4")
  (pin "3")
  (pin "15")
  (pin "2")
  (pin "29")
  (pin "26")
  (pin "14")
  (pin "27"))
 (symbol
  (lib_id "power:+3V3")
  (at 190.5 71.12 0)
  (unit 1)
  (exclude_from_sim no)
  (in_bom yes)
  (on_board yes)
  (dnp no)
  (property "Reference" "#PWR023" (at 190.5 74.93 0) (effects (font (size 1.27 1.27)) (hide yes)))
  (property "Value" "+3V3" (at 190.881 66.7258 0) (effects (font (size 1.27 1.27))))
  (property "Footprint" "" (at 190.5 71.12 0) (effects (font (size 1.27 1.27)) (hide yes)))
  (property "Datasheet" "" (at 190.5 71.12 0) (effects (font (size 1.27 1.27)) (hide yes)))
  (property "Description" "" (at 190.5 71.12 0) (effects (font (size 1.27 1.27))))
  (pin "1"))
 (symbol
  (lib_id "power:GND")
  (at 101.6 77.47 0)
  (unit 1)
  (exclude_from_sim no)
  (in_bom yes)
  (on_board yes)
  (dnp no)
  (property "Reference" "#PWR019" (at 101.6 83.82 0) (effects (font (size 1.27 1.27)) (hide yes)))
  (property "Value" "GND" (at 101.727 81.8642 0) (effects (font (size 1.27 1.27))))
  (property "Footprint" "" (at 101.6 77.47 0) (effects (font (size 1.27 1.27)) (hide yes)))
  (property "Datasheet" "" (at 101.6 77.47 0) (effects (font (size 1.27 1.27)) (hide yes)))
  (property "Description" "" (at 101.6 77.47 0) (effects (font (size 1.27 1.27))))
  (pin "1"))
 (symbol
  (lib_id "Device:C_Small")
  (at 195.58 55.88 0)
  (unit 1)
  (exclude_from_sim no)
  (in_bom yes)
  (on_board yes)
  (dnp no)
  (property "Reference" "C5" (at 197.9168 54.7116 0) (effects (font (size 1.27 1.27)) (justify left)))
  (property "Value" "1u" (at 197.9168 57.023 0) (effects (font (size 1.27 1.27)) (justify left)))
  (property "Footprint" "Capacitor_SMD:C_0805_2012Metric_Pad1.18x1.45mm_HandSolder" (at 195.58 55.88 0) (effects (font (size 1.27 1.27)) (hide yes)))
  (property "Datasheet" "~" (at 195.58 55.88 0) (effects (font (size 1.27 1.27)) (hide yes)))
  (property "Description" "" (at 195.58 55.88 0) (effects (font (size 1.27 1.27))))
  (pin "1")
  (pin "2"))
 (symbol
  (lib_id "power:+3V3")
  (at 190.5 53.34 0)
  (unit 1)
  (exclude_from_sim no)
  (in_bom yes)
  (on_board yes)
  (dnp no)
  (property "Reference" "#PWR022" (at 190.5 57.15 0) (effects (font (size 1.27 1.27)) (hide yes)))
  (property "Value" "+3V3" (at 190.881 48.9458 0) (effects (font (size 1.27 1.27))))
  (property "Footprint" "" (at 190.5 53.34 0) (effects (font (size 1.27 1.27)) (hide yes)))
  (property "Datasheet" "" (at 190.5 53.34 0) (effects (font (size 1.27 1.27)) (hide yes)))
  (property "Description" "" (at 190.5 53.34 0) (effects (font (size 1.27 1.27))))
  (pin "1"))
 (symbol
  (lib_id "power:GND")
  (at 195.58 40.64 0)
  (unit 1)
  (exclude_from_sim no)
  (in_bom yes)
  (on_board yes)
  (dnp no)
  (property "Reference" "#PWR024" (at 195.58 46.99 0) (effects (font (size 1.27 1.27)) (hide yes)))
  (property "Value" "GND" (at 195.707 45.0342 0) (effects (font (size 1.27 1.27))))
  (property "Footprint" "" (at 195.58 40.64 0) (effects (font (size 1.27 1.27)) (hide yes)))
  (property "Datasheet" "" (at 195.58 40.64 0) (effects (font (size 1.27 1.27)) (hide yes)))
  (property "Description" "" (at 195.58 40.64 0) (effects (font (size 1.27 1.27))))
  (pin "1"))
 (symbol
  (lib_id "Device:C_Small")
  (at 195.58 73.66 0)
  (unit 1)
  (exclude_from_sim no)
  (in_bom yes)
  (on_board yes)
  (dnp no)
  (property "Reference" "C6" (at 197.9168 72.4916 0) (effects (font (size 1.27 1.27)) (justify left)))
  (property "Value" "4u7" (at 197.9168 74.803 0) (effects (font (size 1.27 1.27)) (justify left)))
  (property "Footprint" "Capacitor_SMD:C_0805_2012Metric_Pad1.18x1.45mm_HandSolder" (at 195.58 73.66 0) (effects (font (size 1.27 1.27)) (hide yes)))
  (property "Datasheet" "~" (at 195.58 73.66 0) (effects (font (size 1.27 1.27)) (hide yes)))
  (property "Description" "" (at 195.58 73.66 0) (effects (font (size 1.27 1.27))))
  (pin "1")
  (pin "2"))
 (symbol
  (lib_id "power:GND")
  (at 207.01 60.96 0)
  (unit 1)
  (exclude_from_sim no)
  (in_bom yes)
  (on_board yes)
  (dnp no)
  (property "Reference" "#PWR028" (at 207.01 67.31 0) (effects (font (size 1.27 1.27)) (hide yes)))
  (property "Value" "GND" (at 207.137 65.3542 0) (effects (font (size 1.27 1.27))))
  (property "Footprint" "" (at 207.01 60.96 0) (effects (font (size 1.27 1.27)) (hide yes)))
  (property "Datasheet" "" (at 207.01 60.96 0) (effects (font (size 1.27 1.27)) (hide yes)))
  (property "Description" "" (at 207.01 60.96 0) (effects (font (size 1.27 1.27))))
  (pin "1"))
 (symbol
  (lib_id "power:GND")
  (at 195.58 58.42 0)
  (unit 1)
  (exclude_from_sim no)
  (in_bom yes)
  (on_board yes)
  (dnp no)
  (property "Reference" "#PWR025" (at 195.58 64.77 0) (effects (font (size 1.27 1.27)) (hide yes)))
  (property "Value" "GND" (at 195.707 62.8142 0) (effects (font (size 1.27 1.27))))
  (property "Footprint" "" (at 195.58 58.42 0) (effects (font (size 1.27 1.27)) (hide yes)))
  (property "Datasheet" "" (at 195.58 58.42 0) (effects (font (size 1.27 1.27)) (hide yes)))
  (property "Description" "" (at 195.58 58.42 0) (effects (font (size 1.27 1.27))))
  (pin "1"))
 (symbol
  (lib_id "Device:C_Small")
  (at 207.01 73.66 0)
  (unit 1)
  (exclude_from_sim no)
  (in_bom yes)
  (on_board yes)
  (dnp no)
  (property "Reference" "C9" (at 209.3468 72.4916 0) (effects (font (size 1.27 1.27)) (justify left)))
  (property "Value" "100n" (at 209.3468 74.803 0) (effects (font (size 1.27 1.27)) (justify left)))
  (property "Footprint" "Capacitor_SMD:C_0805_2012Metric_Pad1.18x1.45mm_HandSolder" (at 207.01 73.66 0) (effects (font (size 1.27 1.27)) (hide yes)))
  (property "Datasheet" "~" (at 207.01 73.66 0) (effects (font (size 1.27 1.27)) (hide yes)))
  (property "Description" "" (at 207.01 73.66 0) (effects (font (size 1.27 1.27))))
  (pin "1")
  (pin "2")))
